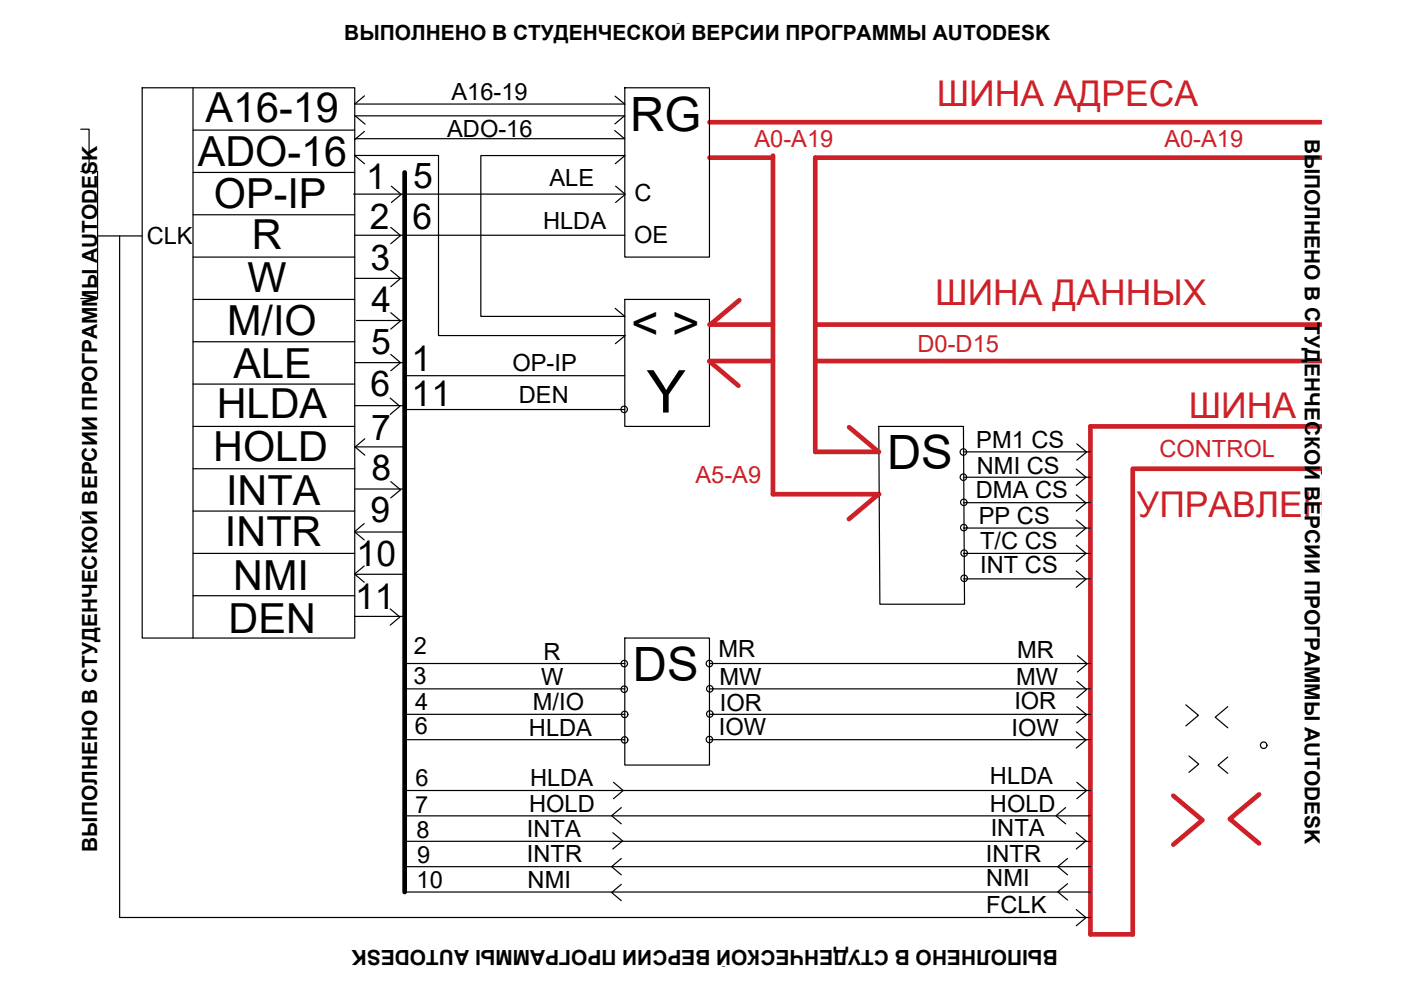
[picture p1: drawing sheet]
<svg xmlns="http://www.w3.org/2000/svg" width="297mm" height="210mm" viewBox="0 0 297 210" stroke-linecap="round" stroke-linejoin="round" font-family="sans-serif">
<!-- layer: 0 -->
<g fill="none" stroke="#cd2027" stroke-width=".99">
<path d="M150.4 25.9h129.7M150.4 33.4h13.5M163.9 33v71.8h22.5M280.1 33.4h-107.2v62.4h13.5M150.4 76.6l6.2 5.2M150.4 68.8h13.5M150.4 76.5h13.5M156.7 63.7l-6.2 5.2M172.9 68.8h107.2M172.9 76.5h107.2M180 90.6l6.2 5.2M280.1 90.4h-48.9v107.7h9v-98.7h39.9"/>
<path d="M186.2 104.9l-6.2 5.2M248.8 168.7l6.1 5.2-6.1 5.2M266.9 168.4l-6.2 5.2 6.2 5.2"/>
</g>
<g fill="none" stroke="#000" stroke-width=".25">
<path d="M30.1 18.6h45.1v116.7h-45.1zM40.9 18.6v116.7M132.5 18.6h17.9v35.9h-17.9zM17.1 36.4h3.6v26.9h-3.6M17.1 27.4h1.8v9M40.9 27.6h34.3M40.9 36.6h34.3M75.2 24.6h57.3M75.2 29.4h57.3M75.3 24.6l2.1 1.7M77.3 20.3l-2.1 1.8h57.3M77.3 27.9l-2.1 1.7"/>
<path d="M77.3 34.7l-2.1-1.7h17.8v38.1h39.5M83 39.5l2.1 1.7-2.1 1.7M130.3 27.7l2.1 1.7M130.4 20.4l2.1 1.7M130.5 39.5l2.1 1.7-2.1 1.7M132.4 24.5l-2 1.8M132.5 33h-30.6v34.1h30.6M132.5 33l-2 1.7M20.7 50h9.4M25.4 50v144.5h205.8M40.9 45.5h34.3M40.9 54.5h34.3"/>
<path d="M75 41.2h57.5M75.1 49.9h57.4M75.1 59h10.7M82.9 48.2l2 1.7-2 1.8M82.9 57.3l2 1.7-2 1.8M40.9 63.5h34.3M40.9 72.5h34.3M75.1 76.9h10.7M75.6 68h10.2M82.9 66.3l2 1.7-2 1.8M82.9 75.1l2 1.8-2 1.7M85.8 79.7h46.7"/>
<path d="M130.4 65.4l2.1 1.7M132.5 63.5h17.9v26.9h-17.9zM132.6 71.1l-2.1 1.8M40.9 81.4h34.3M40.9 90.4h34.3M40.9 99.4h34.3M75.1 86h10.7M75.1 94.7h10.6M77.4 93l-2.1 1.8 2.1 1.7M82.7 84.4l2.1 1.7-2.1 1.8M85.8 86.8h46.7M186.3 90.4h18l.2 37.7h-18z"/>
<path d="M204.3 95.8h26.9M228.2 99.4l2.1 1.8-2.1 1.7M228.3 94.1l2.1 1.7-2.1 1.8M40.9 108.4h34.3M40.9 117.3h34.3M75.4 103.7h10.4M75.4 112.8h10.4M77.2 111l-2 1.7 2 1.8M82.9 102.1l2 1.8-2 1.7M204.3 117.3h26.9M204.3 101.2h26.9M204.3 106.6h26.9"/>
<path d="M204.3 112h26.9M228.2 104.9l2.1 1.7-2.1 1.8M228.2 110.3l2.1 1.7-2.1 1.7M228.2 115.6l2.1 1.7-2.1 1.7M40.9 126.3h34.3M75.1 130.7h10.7M75.4 121.8h10.4M77.2 120l-2 1.7 2 1.8M82.7 129.1l2.1 1.7-2.1 1.8M132.5 135.3h17.9v26.9h-17.9zM204.3 122.7h26.9M228.2 121.1l2.1 1.7-2.1 1.7"/>
<path d="M228.4 139l2.1 1.7-2.1 1.8M85.8 156.8h46.7M85.8 151.5h46.7M85.8 146.1h46.7M85.8 140.7h46.7M150.4 156.8h80.8M150.4 151.5h80.8M150.4 146.1h80.8M150.4 140.7h80.8M228.2 155.2l2.1 1.7-2.1 1.7M228.3 144.5l2.1 1.7-2.1 1.7M228.3 149.8l2.1 1.7-2.1 1.8"/>
<path d="M251.4 149.4l2.7 2.3-2.7 2.2M260.3 149.8l-2.7 2.3 2.7 2.2M85.8 167.6h145.4M85.8 173h145.4M85.8 178.4h145.4M129.9 176.6l2.1 1.7-2.1 1.7M130.1 165.9l2 1.7-2 1.7M131.7 171.2l-2 1.8 2 1.7M225.9 171.2l-2 1.8 2 1.7M228.2 176.6l2.1 1.7-2.1 1.7M228.3 165.9l2.1 1.7-2.1 1.7M252.1 160.3l2.1 1.7-2.1 1.8"/>
<path d="M260.3 160.5l-2.1 1.7 2.1 1.8M85.8 183.8h145.4M85.8 189.1h145.4M131.7 182l-2 1.8 2 1.7M131.7 187.5l-2 1.7 2 1.8M226.3 182l-2 1.8 2 1.7M226.3 187.4l-2 1.7 2 1.7M228.2 192.8l2.1 1.8-2.1 1.7"/>
<circle cx="132.3" cy="86.8" r=".69"/>
<circle cx="204.3" cy="95.8" r=".69"/>
<circle cx="204.3" cy="101.2" r=".69"/>
<circle cx="204.3" cy="106.5" r=".69"/>
<circle cx="204.3" cy="111.9" r=".69"/>
<circle cx="204.4" cy="117.3" r=".69"/>
<circle cx="204.4" cy="122.6" r=".69"/>
<circle cx="132.4" cy="146.1" r=".69"/>
<circle cx="132.4" cy="140.7" r=".69"/>
<circle cx="132.4" cy="151.5" r=".69"/>
<circle cx="132.4" cy="156.9" r=".69"/>
<circle cx="150.4" cy="156.8" r=".69"/>
<circle cx="150.4" cy="140.7" r=".69"/>
<circle cx="150.5" cy="151.4" r=".69"/>
<circle cx="150.5" cy="146" r=".69"/>
<circle cx="267.9" cy="158" r=".69"/>
</g>
<path d="M85.8 36.6v152.5" fill="none" stroke="#000" stroke-width=".99"/>
<text font-size="12.5" x="137.1" y="87.5">Y</text>
<g font-size="10">
<text x="133.6" y="27.9">RG</text>
<text x="133.8" y="72">&lt; &gt;</text>
<text x="188.1" y="99.5">DS</text>
<text x="134.2" y="144.4">DS</text>
</g>
<g font-size="8.8">
<text x="43.6" y="25.9">A16-19</text>
<text x="41.9" y="35.2">ADO-16</text>
<text x="45.3" y="44.1">OP-IP</text>
<text x="53.4" y="52.8">R</text>
<text x="52.5" y="61.9">W</text>
<text x="48.1" y="71.1">M/IO</text>
<text x="49.5" y="80.1">ALE</text>
<text x="46" y="88.7">HLDA</text>
<text x="45.2" y="97.8">HOLD</text>
<text x="47.9" y="107.1">INTA</text>
<text x="47.7" y="115.8">INTR</text>
<text x="49.4" y="125">NMI</text>
<text x="48.5" y="134.2">DEN</text>
</g>
<g font-size="7.5" fill="#cd2027">
<text x="198.6" y="22.4">ШИНА АДРЕСА</text>
<text x="198.3" y="64.8">ШИНА ДАННЫХ</text>
<text x="252" y="88.6">ШИНА</text>
<text x="241.1" y="109.7">УПРАВЛЕНИЯ</text>
</g>
<g font-size="7.5">
<text x="77.6" y="40">1</text>
<text x="87.6" y="39.9">5</text>
<text x="78.4" y="48.6">2</text>
<text x="87.4" y="48.5">6</text>
<text x="78.5" y="57.2">3</text>
<text x="78.7" y="66.2">4</text>
<text x="78.7" y="75.1">5</text>
<text x="78.6" y="83.9">6</text>
<text x="87.3" y="78.6">1</text>
<text x="87.3" y="86">11</text>
<text x="78.7" y="93.3">7</text>
<text x="78.7" y="101.8">8</text>
<text x="78.5" y="110.6">9</text>
<text x="75.6" y="120">10</text>
<text x="75.3" y="129.1">11</text>
</g>
<g font-size="5">
<text x="95.7" y="21.3">A16-19</text>
<text x="94.8" y="29">ADO-16</text>
<text x="116.5" y="39.5">ALE</text>
<text x="134.5" y="42.5">С</text>
<text x="31.1" y="51.8">CLK</text>
<text x="115.1" y="48.5">HLDA</text>
<text x="134.4" y="51.6">ОЕ</text>
<text x="108.6" y="78.7">OP-IP</text>
<text x="110" y="85.4">DEN</text>
<text x="207" y="94.9">PM1 CS</text>
<text x="207.1" y="100.4">NMI CS</text>
<text x="206.9" y="105.7">DMA CS</text>
<text x="207.5" y="111.2">PP CS</text>
<text x="207.8" y="116.5">T/C CS</text>
<text x="207.8" y="121.5">INT CS</text>
<text x="87.8" y="138.7">2</text>
<text x="115.2" y="139.9">R</text>
<text x="152.3" y="139.4">MR</text>
<text x="215.7" y="139.5">MR</text>
<text x="87.7" y="145.1">3</text>
<text x="114.7" y="145.3">W</text>
<text x="152.5" y="145.3">MW</text>
<text x="215.5" y="145.2">MW</text>
<text x="88" y="155.6">6</text>
<text x="88" y="150.5">4</text>
<text x="113" y="150.5">M/IO</text>
<text x="152.4" y="155.9">IOW</text>
<text x="152.6" y="150.8">IOR</text>
<text x="214.5" y="156">IOW</text>
<text x="215.1" y="150.3">IOR</text>
<text x="112.1" y="156.1">HLDA</text>
<text x="88.1" y="166.6">6</text>
<text x="112.4" y="166.7">HLDA</text>
<text x="209.9" y="166.3">HLDA</text>
<text x="88" y="172.3">7</text>
<text x="112.2" y="172.2">HOLD</text>
<text x="209.9" y="172.2">HOLD</text>
<text x="88.3" y="177.6">8</text>
<text x="111.7" y="177.5">INTA</text>
<text x="210" y="177.3">INTA</text>
<text x="88.5" y="182.9">9</text>
<text x="111.7" y="182.8">INTR</text>
<text x="209" y="182.8">INTR</text>
<text x="88.3" y="188.2">10</text>
<text x="111.9" y="188.3">NMI</text>
<text x="209.1" y="187.9">NMI</text>
<text x="209.1" y="193.6">FCLK</text>
</g>
<g font-size="5" fill="#cd2027">
<text x="160" y="31.1">A0-A19</text>
<text x="246.9" y="31.2">A0-A19</text>
<text x="194.5" y="74.5">D0-D15</text>
<text x="245.8" y="96.9">CONTROL</text>
<text x="147.5" y="102.3">A5-A9</text>
</g>
<g font-size="4.4">
<text x="73" y="8.5">ВЫПОЛНЕНО В СТУДЕНЧЕСКОЙ ВЕРСИИ ПРОГРАММЫ AUTODESK</text>
<text x="276.6" y="29.4" transform="rotate(90 276.6 29.4)">ВЫПОЛНЕНО В СТУДЕНЧЕСКОЙ ВЕРСИИ ПРОГРАММЫ AUTODESK</text>
<text x="20.6" y="180.6" transform="rotate(-90 20.6 180.6)">ВЫПОЛНЕНО В СТУДЕНЧЕСКОЙ ВЕРСИИ ПРОГРАММЫ AUTODESK</text>
<text x="224.2" y="201.5" transform="rotate(180 224.2 201.5)">ВЫПОЛНЕНО В СТУДЕНЧЕСКОЙ ВЕРСИИ ПРОГРАММЫ AUTODESK</text>
</g>
</svg>
